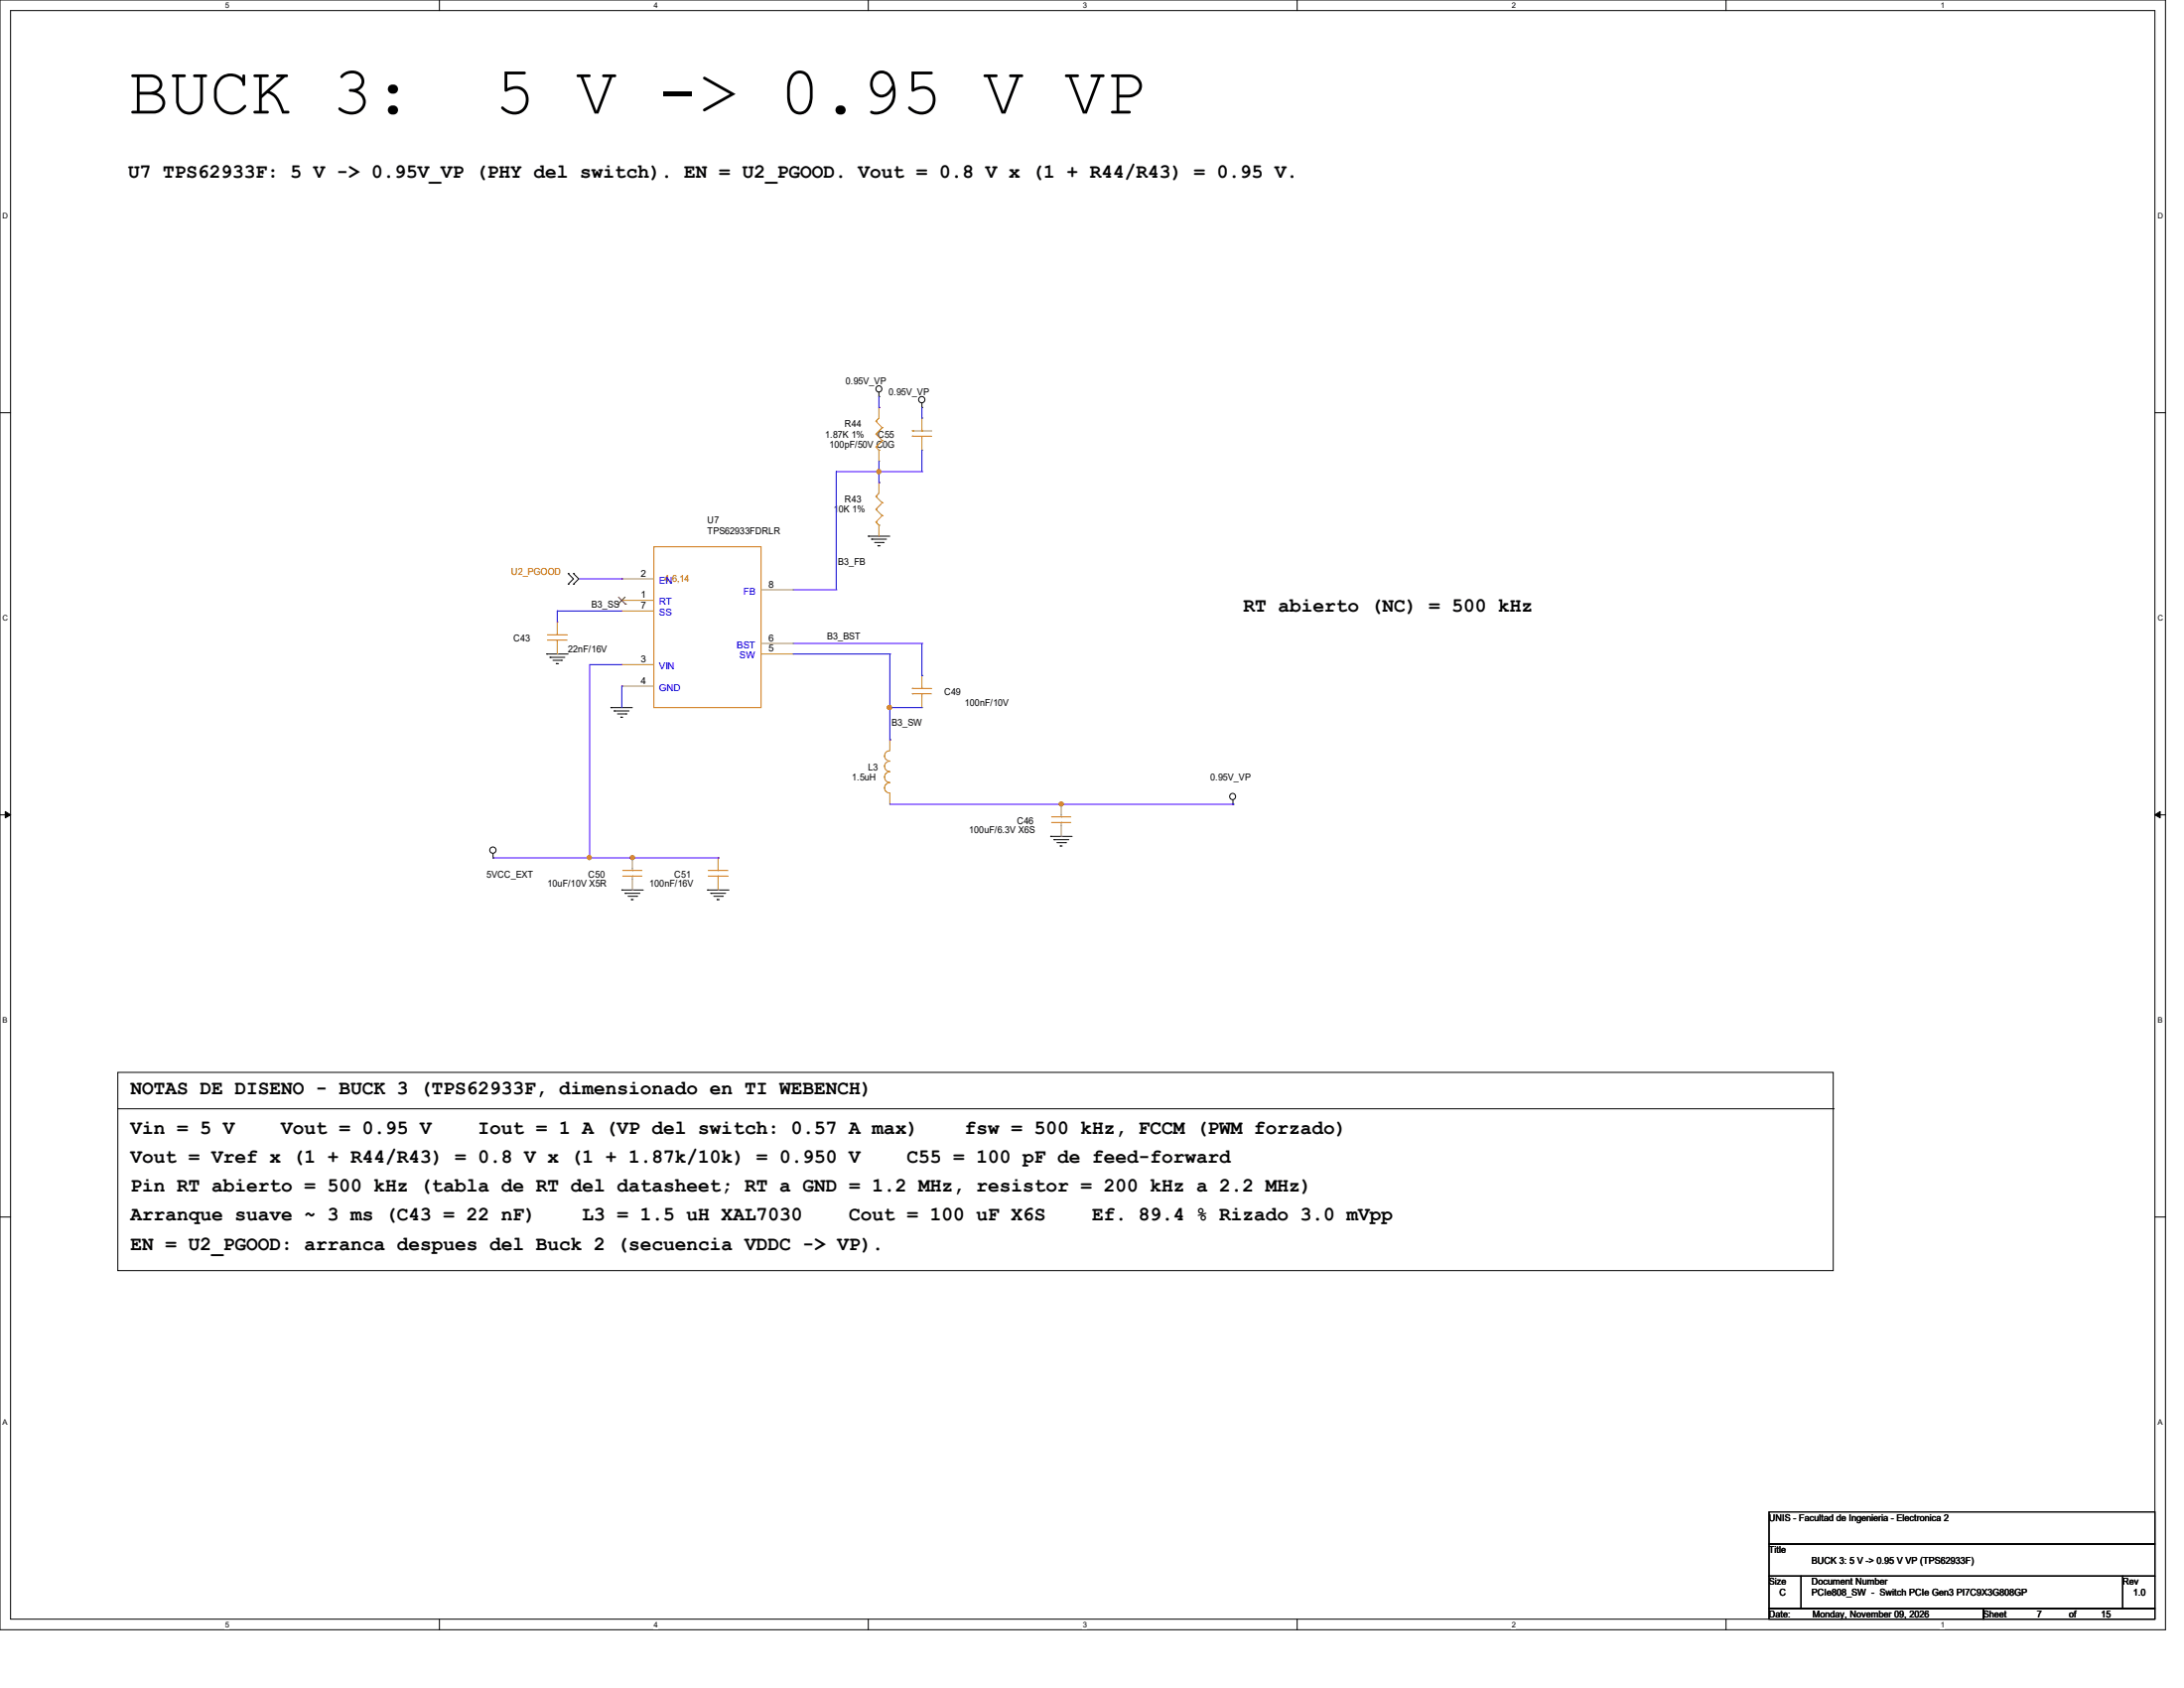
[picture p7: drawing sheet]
<svg xmlns="http://www.w3.org/2000/svg" width="279mm" height="216mm" viewBox="0 0 279 216" stroke-linecap="round" stroke-linejoin="round" font-family="sans-serif">
<path d="M0 0h277v208.4h-277zM1.4 1.4h274.3v205.7h-274.3z" fill="none" stroke="#000" stroke-width=".13"/>
<g fill="#fff">
<path d="M28.8 .1h.5v1.1h-.5z"/>
<path d="M28.8 207.2h.5v1.1h-.5z"/>
</g>
<path d="M56.2 0v1.4M56.2 207.1v1.3" fill="none" stroke="#000" stroke-width=".13"/>
<g fill="#fff">
<path d="M83.7 .1h.5v1.1h-.5z"/>
<path d="M83.7 207.2h.5v1.1h-.5z"/>
</g>
<path d="M111.1 0v1.4M111.1 207.1v1.3" fill="none" stroke="#000" stroke-width=".13"/>
<g fill="#fff">
<path d="M138.5 .1h.6v1.1h-.6z"/>
<path d="M138.5 207.2h.6v1.1h-.6z"/>
</g>
<path d="M165.9 0v1.4M165.9 207.1v1.3" fill="none" stroke="#000" stroke-width=".13"/>
<g fill="#fff">
<path d="M193.4 .1h.5v1.1h-.5z"/>
<path d="M193.4 207.2h.5v1.1h-.5z"/>
</g>
<path d="M220.8 0v1.4M220.8 207.1v1.3" fill="none" stroke="#000" stroke-width=".13"/>
<g fill="#fff">
<path d="M248.2 .1h.6v1.1h-.6z"/>
<path d="M248.2 207.2h.6v1.1h-.6z"/>
<path d="M.3 27.1h.8v1.1h-.8z"/>
<path d="M276 27.1h.7v1.1h-.7z"/>
<path d="M.3 78.5h.8v1.1h-.8z"/>
<path d="M276 78.5h.7v1.1h-.7z"/>
</g>
<path d="M0 52.8h1.4M275.7 52.8h1.3" fill="none" stroke="#000" stroke-width=".13"/>
<g fill="#fff">
<path d="M.3 129.9h.7v1.1h-.7z"/>
<path d="M276 129.9h.6v1.1h-.6z"/>
</g>
<path d="M0 104.2h1.4M275.7 104.2h1.3" fill="none" stroke="#000" stroke-width=".13"/>
<path d="M.7 103.8l.7 .4-.7 .4zM275.7 104.2l.7-.4v.8z" fill="#000" stroke="#000" stroke-width=".13"/>
<g fill="#fff">
<path d="M.3 181.4h.7v1.1h-.7z"/>
<path d="M276 181.4h.6v1.1h-.6z"/>
</g>
<g fill="none" stroke="#000" stroke-width=".13">
<path d="M112.4 50.7h.1M112.4 50.2v.5M117.9 52.1h.1M117.9 51.6v.5M72.7 74.7h.1M72.7 73.4h.1M72.7 73.4l.7 .6-.7 .7M73.4 73.4h.1M73.4 74.7h.1M73.4 73.4l.6 .6-.6 .7M111.1 68.6h.1M111.1 68.6h2.7"/>
<path d="M111.5 69h.1M111.5 69h1.9M111.9 69.4h1.1M112.3 69.8h.1M112.3 69.8h.3M113 69.4h.1M69.9 83.7h.1M69.9 83.7h2.8M70.4 84.1h.1M70.4 84.1h1.9M70.7 84.5h1.1M71.2 84.9h.1"/>
<path d="M71.2 84.9h.3M71.8 84.5h.1M78.1 90.5h.1M78.1 90.5h2.8M78.6 90.9h.1M78.6 90.9h1.9M79 91.3h1.1M79.4 91.7h.1M79.4 91.7h.3M80.1 91.3h.1M63.1 109.7h.1M63.1 109.2v.5"/>
<path d="M79.5 113.8h.1M79.5 113.8h2.8M80 114.3h.1M80 114.3h1.9M80.3 114.6h1.1M80.8 115.1h.1M80.8 115.1h.2M81.4 114.6h.1M90.5 113.8h.1M90.5 113.8h2.8M90.9 114.3h.1M90.9 114.3h1.9"/>
<path d="M91.3 114.6h1.1M91.7 115.1h.1M91.7 115.1h.3M92.4 114.6h.1M134.4 107h.1M134.4 107h2.8M134.8 107.4h.1M134.8 107.4h1.9M135.2 107.8h1.1M135.6 108.2h.1M135.6 108.2h.3M136.3 107.8h.1"/>
<path d="M157.7 102.9h.1M157.7 102.3v.6M15.1 137.2h219.4v25.3h-219.4zM0 155.7h1.4M15.1 141.8h219.4M234.5 141.8h.1M275.7 155.7h1.3M226.3 193.4h49.4v4.1h-49.4zM226.3 197.5h49.4v4.1h-49.4zM226.3 201.6h4.1v4.1h-4.1zM226.3 205.7h27.4v1.4h-27.4zM230.4 201.6h41.2v4.1h-41.2z"/>
<path d="M253.7 205.7h22v1.4h-22zM271.6 201.6h4.1v4.1h-4.1z"/>
<circle cx="112.4" cy="49.7" r=".39"/>
<circle cx="117.9" cy="51.1" r=".4"/>
<circle cx="63.1" cy="108.7" r=".4"/>
<circle cx="157.7" cy="101.9" r=".39"/>
</g>
<g fill="none" stroke="#cc8006" stroke-width=".13">
<path d="M112.1 53.9h.1M112.1 55.5h.1M112.1 57.2h.1M112.1 53.9l.8 .8M112.1 55.5l.8 .8M112.1 57.2l.3 .4M112.4 57.6h.1M112.4 53.5l-.3 .4M112.9 54.7h.1M112.9 56.3h.1M112.9 54.7l-.8 .8M112.9 56.3l-.8 .9"/>
<path d="M116.7 55.8h.1M116.7 55.1h.1M116.7 55.8h2.5M116.7 55.1h2.5M117.9 55.1h.1M117.9 55.8h.1M117.9 54.9v.2M117.9 55.8v.4M83.7 69.9h13.7v20.6h-13.7zM112.1 63.5h.1M112.1 65.2h.1M112.1 66.8h.1"/>
<path d="M112.1 63.5l.8 .8M112.1 65.2l.8 .8M112.1 66.8l.3 .4M112.4 67.2h.1M112.4 63.1l-.3 .4M112.9 64.3h.1M112.9 66h.1M112.9 64.3l-.8 .9M112.9 66l-.8 .8M70.1 81.9h.1M70.1 81.2h.1M70.1 81.9h2.5"/>
<path d="M70.1 81.2h2.5M71.3 81.2h.1M71.3 81.9h.1M71.3 80.9v.3M71.3 81.9v.4M113.8 96a.66 .66 0 0 0-.6 .7 .66 .66 0 0 0 .6 .6M113.8 97.4a.66 .66 0 0 0-.6 .6 .66 .66 0 0 0 .6 .7M113.8 98.7a.68 .68 0 0 0-.6 .7 .68 .68 0 0 0 .6 .7M116.7 88.7h.1M116.7 88.1h.1M116.7 88.7h2.5M116.7 88.1h2.5"/>
<path d="M117.9 88.1h.1M117.9 88.7h.1M117.9 87.8v.3M117.9 88.7v.5M79.7 112.1h.1M79.7 111.3h.1M79.7 112.1h2.4M79.7 111.3h2.4M80.9 111.3h.1M80.9 112.1h.1M80.9 111.1v.2M80.9 112.1v.3"/>
<path d="M90.6 112.1h.1M90.6 111.3h.1M90.6 112.1h2.5M90.6 111.3h2.5M91.9 111.3h.1M91.9 112.1h.1M91.9 111.1v.2M91.9 112.1v.3M113.8 100.1a.66 .66 0 0 0-.6 .7 .66 .66 0 0 0 .6 .6M134.5 105.2h.1M134.5 104.5h.1M134.5 105.2h2.5"/>
<path d="M134.5 104.5h2.5M135.8 104.5h.1M135.8 105.2h.1M135.8 104.2v.3M135.8 105.2v.4"/>
</g>
<g fill="none" stroke="#a84" stroke-width=".13">
<path d="M112.4 52.1h.1M112.4 59h.1M112.4 52.1v1.4M112.4 57.6v1.4M117.9 53.5h.1M117.9 57.6h.1M117.9 53.5v1.4M117.9 56.2v1.4M71.3 79.5h.1M71.3 79.5v1.4M79.5 74h.1M79.5 76.8h.1"/>
<path d="M79.5 78.1h.1M79.5 74h4.2M79.5 76.8h4.2M79.5 78.1h4.2M97.4 75.4h4.1M101.5 75.4h.1M112.4 61.7h.1M112.4 68.6h.1M112.4 61.7v1.4M112.4 67.2v1.4M71.3 83.7h.1M71.3 82.3v1.4"/>
<path d="M79.5 85h.1M79.5 87.8h.1M79.5 85h4.2M79.5 87.8h4.2M97.4 82.3h4.1M97.4 83.7h4.1M101.5 82.3h.1M101.5 83.7h.1M113.8 94.6h.1M113.8 94.6v1.4M117.9 86.4h.1M117.9 90.5h.1"/>
<path d="M117.9 86.4v1.4M117.9 89.2v1.3M80.9 109.7h.1M80.9 113.8h.1M80.9 109.7v1.4M80.9 112.4v1.4M91.9 109.7h.1M91.9 113.8h.1M91.9 109.7v1.4M91.9 112.4v1.4M113.8 102.9h.1M113.8 101.5v1.4"/>
<path d="M135.8 102.9h.1M135.8 107h.1M135.8 102.9v1.3M135.8 105.6v1.4"/>
</g>
<path d="M79.1 77.3h.1M79.1 76.4l.9 .9M80 76.4l-.9 .9M80 77.3h.1" fill="none" stroke="#804000" stroke-width=".13"/>
<g fill="none" stroke="#4200ff" stroke-width=".13">
<path d="M112.4 52.1h.1M112.4 50.7v1.4M112.4 59v2.7M117.9 53.5h.1M117.9 52.1v1.4M117.9 57.6v2.7M71.3 78.1h.1M71.3 78.1v1.4M71.3 78.1h8.2M74 74h5.5M79.5 74h.1M101.5 75.4h5.5"/>
<path d="M107 75.4h.1M107 60.3h.1M107 60.3v15.1M107 60.3h10.9M112.4 60.3h.1M112.4 61.7h.1M117.9 60.3h.1M75.4 85h.1M75.4 85h4.1M75.4 85v24.7M79.5 87.8h.1M79.5 87.8v2.7"/>
<path d="M101.5 82.3h16.4M101.5 83.7h12.3M113.8 83.7h.1M113.8 90.5h.1M113.8 94.6h.1M113.8 83.7v10.9M113.8 90.5h4.1M117.9 82.3h.1M117.9 86.4h.1M117.9 82.3v4.1M63.1 109.7h28.8M75.4 109.7h.1"/>
<path d="M80.9 109.7h.1M91.9 109.7h.1M113.8 102.9h43.9M135.8 102.9h.1M157.7 102.9h.1"/>
</g>
<g fill="#f00" stroke="#f00" stroke-width=".13">
<circle cx="80.9" cy="109.7" r=".25"/>
<circle cx="112.4" cy="60.3" r=".25"/>
<circle cx="113.8" cy="90.5" r=".25"/>
<circle cx="135.8" cy="102.8" r=".25"/>
<circle cx="75.4" cy="109.7" r=".25"/>
</g>
<g font-size="8.8">
<text x="16.4" y="14.5">BUCK 3:</text>
<text x="63.3" y="14.5">5 V -&gt; 0.95 V VP</text>
</g>
<g font-size="2.6">
<text x="16.4" y="22.7">U7 TPS62933F: 5 V -&gt; 0.95V_VP (PHY del switch). EN = U2_PGOOD. Vout = 0.8 V x (1 + R44/R43) = 0.95 V.</text>
<text x="159.1" y="78.2">RT abierto (NC) = 500 kHz</text>
<text x="16.7" y="140">NOTAS DE DISENO - BUCK 3 (TPS62933F, dimensionado en TI WEBENCH)</text>
<text x="16.7" y="145">Vin = 5 V</text>
<text x="16.7" y="148.7">Vout = Vref x (1 + R44/R43) = 0.8 V x (1 + 1.87k/10k) = 0.950 V</text>
<text x="36" y="145">Vout = 0.95 V</text>
<text x="61.2" y="145">Iout = 1 A (VP del switch: 0.57 A max)</text>
<text x="116" y="148.7">C55 = 100 pF de feed-forward</text>
<text x="123.4" y="145">fsw = 500 kHz, FCCM (PWM forzado)</text>
<text x="16.7" y="152.4">Pin RT abierto = 500 kHz (tabla de RT del datasheet; RT a GND = 1.2 MHz, resistor = 200 kHz a 2.2 MHz)</text>
<text x="16.7" y="156.1">Arranque suave ~ 3 ms (C43 = 22 nF)</text>
<text x="16.7" y="159.9">EN = U2_PGOOD: arranca despues del Buck 2 (secuencia VDDC -&gt; VP).</text>
<text x="74.5" y="156.1">L3 = 1.5 uH XAL7030</text>
<text x="108.6" y="156.1">Cout = 100 uF X6S</text>
<text x="139.7" y="156.1">Ef. 89.4 % Rizado 3.0 mVpp</text>
</g>
<g font-size="1.2">
<text x="108.2" y="49.1">0.95V_VP</text>
<text x="113.7" y="50.5">0.95V_VP</text>
<text x="105.6" y="56">1.87K 1%</text>
<text x="106.1" y="57.2">100pF/50V C0G</text>
<text x="108.1" y="54.6">R44</text>
<text x="112.3" y="56">C55</text>
<text x="106.7" y="65.6">10K 1%</text>
<text x="108.1" y="64.2">R43</text>
<text x="90.5" y="67">U7</text>
<text x="90.5" y="68.3">TPS62933FDRLR</text>
<text x="75.7" y="77.7">B3_SS</text>
<text x="82" y="73.7">2</text>
<text x="82" y="76.5">1</text>
<text x="82" y="77.9">7</text>
<text x="98.3" y="75.1">8</text>
<text x="107.2" y="72.2">B3_FB</text>
<text x="65.7" y="82">C43</text>
<text x="72.7" y="83.4">22nF/16V</text>
<text x="98.3" y="82">6</text>
<text x="98.3" y="83.4">5</text>
<text x="105.8" y="81.8">B3_BST</text>
<text x="82" y="84.7">3</text>
<text x="82" y="87.5">4</text>
<text x="120.8" y="88.9">C49</text>
<text x="114.1" y="92.8">B3_SW</text>
<text x="123.4" y="90.3">100nF/10V</text>
<text x="109" y="99.9">1.5uH</text>
<text x="111.1" y="98.5">L3</text>
<text x="154.9" y="99.9">0.95V_VP</text>
<text x="124" y="106.6">100uF/6.3V X6S</text>
<text x="130.1" y="105.4">C46</text>
<text x="62.3" y="112.2">5VCC_EXT</text>
<text x="70.1" y="113.5">10uF/10V X5R</text>
<text x="75.3" y="112.2">C50</text>
<text x="83.1" y="113.5">100nF/16V</text>
<text x="86.3" y="112.2">C51</text>
<text x="226.3" y="194.5">UNIS - Facultad de Ingenieria - Electronica 2</text>
<text x="226.3" y="198.6">Title</text>
<text x="226.3" y="202.7">Size</text>
<text x="231.8" y="200">BUCK 3: 5 V -&gt; 0.95 V VP (TPS62933F)</text>
<text x="231.8" y="202.7">Document Number</text>
<text x="271.6" y="202.7">Rev</text>
<text x="226.3" y="206.9">Date:</text>
<text x="227.7" y="204.1">C</text>
<text x="231.8" y="204.1">PCIe808_SW - Switch PCIe Gen3 PI7C9X3G808GP</text>
<text x="231.9" y="206.9">Monday, November 09, 2026</text>
<text x="253.7" y="206.9">Sheet</text>
<text x="260.6" y="206.9">7</text>
<text x="264.7" y="206.9">of</text>
<text x="268.8" y="206.9">15</text>
<text x="272.9" y="204.1">1.0</text>
</g>
<g font-size="1.2" fill="#f00">
<text x="65.4" y="73.5">U2_PGOOD</text>
<text x="85" y="74.4">4,6,14</text>
</g>
<g font-size="1.2" fill="#00c">
<text x="84.3" y="74.6">EN</text>
<text x="84.3" y="77.4">RT</text>
<text x="95.1" y="76">FB</text>
<text x="84.3" y="78.7">SS</text>
<text x="94.3" y="82.9">BST</text>
<text x="84.3" y="85.6">VIN</text>
<text x="84.3" y="88.3">GND</text>
<text x="94.6" y="84.2">SW</text>
</g>
<g font-size="1">
<text x="28.8" y="1">5</text>
<text x="83.7" y="1">4</text>
<text x="138.5" y="1">3</text>
<text x="193.4" y="1">2</text>
<text x="248.2" y="1">1</text>
<text x=".3" y="27.9">D</text>
<text x="276" y="27.9">D</text>
<text x=".3" y="79.4">C</text>
<text x="276" y="79.4">C</text>
<text x=".3" y="130.8">B</text>
<text x="276" y="130.8">B</text>
<text x=".3" y="182.2">A</text>
<text x="276" y="182.2">A</text>
<text x="28.8" y="208.1">5</text>
<text x="83.7" y="208.1">4</text>
<text x="138.5" y="208.1">3</text>
<text x="193.4" y="208.1">2</text>
<text x="248.2" y="208.1">1</text>
</g>
</svg>
